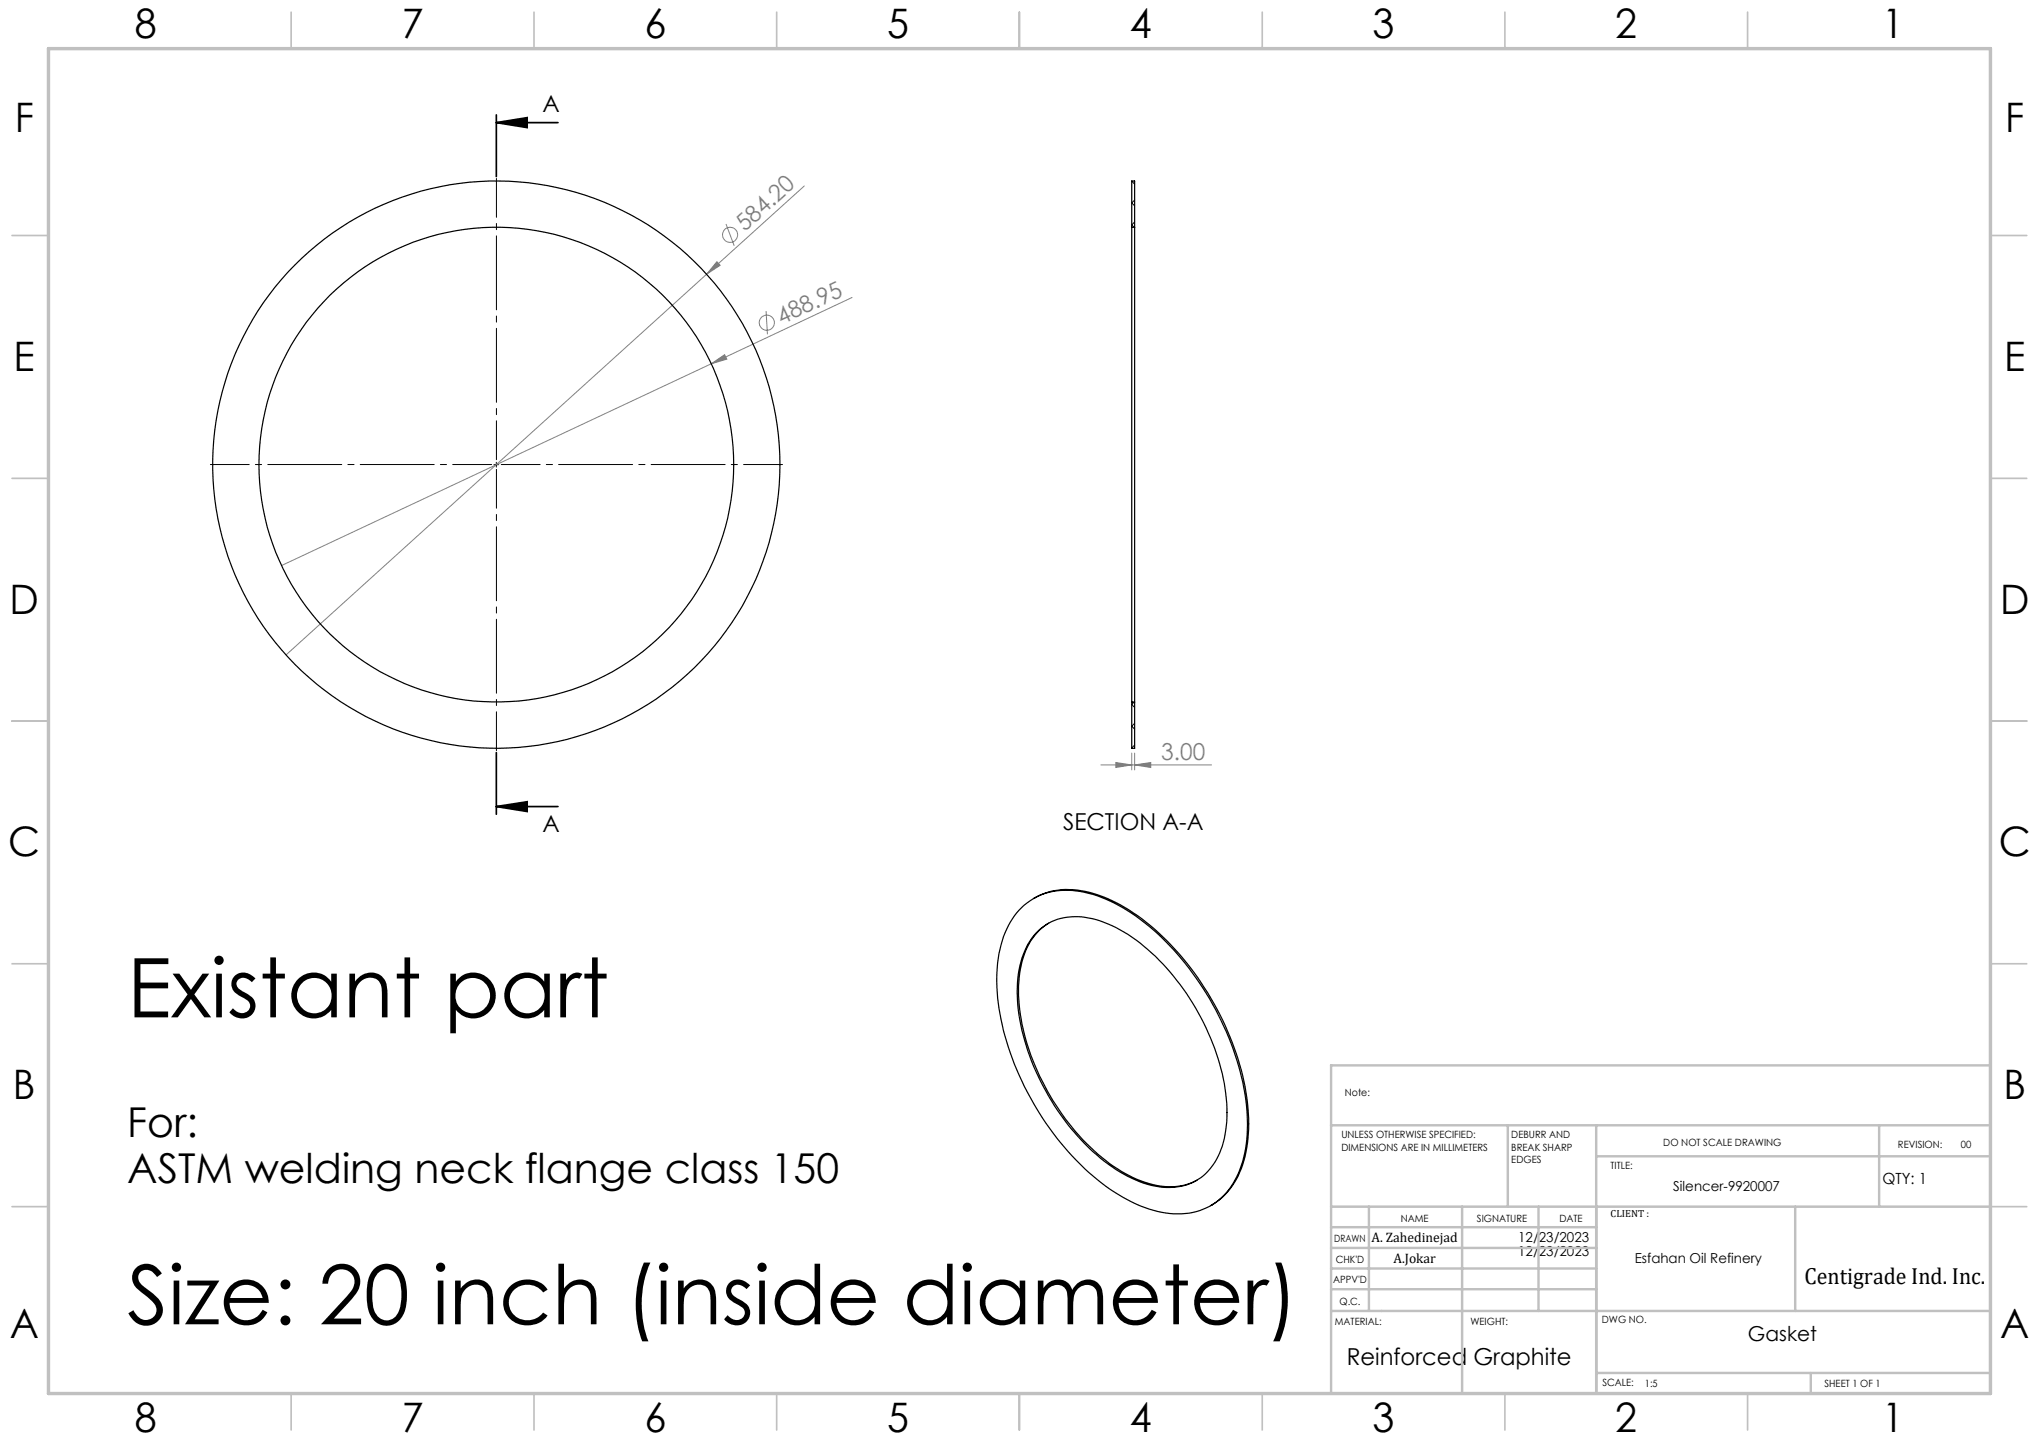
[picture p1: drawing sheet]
<svg xmlns="http://www.w3.org/2000/svg" width="420mm" height="297mm" viewBox="0 0 420 297" stroke-linecap="round" stroke-linejoin="round" font-family="sans-serif">
<g fill="none" stroke="#808080" stroke-width=".21">
<path d="M165.7 38.3l-20.1 18.2M145.6 56.5l-86.7 78.4M147.7 53.9l.6 .7-2.7 1.9zM149.5 46.1l1.7 4.5M146.5 74.9l2.8-1.8 .4 .9zM146.5 74.9l-88.5 41.6M157.8 64.1l.3 4.8M175.5 61.3l-29 13.6M226.8 157.5h22.8M229.8 157.1l3.3 .4-3.3 .6zM233.1 155.1v3.5M233.7 157.5l3.3-.4v1z"/>
<path d="M233.7 155.1v3.5"/>
<circle cx="150.4" cy="48.4" r="1.55"/>
<circle cx="158" cy="66.5" r="1.56"/>
</g>
<path d="M102.2 25.3h12.7M102.2 23.7v12.7M102.2 25.3l6.4-1.1v2.1zM102.2 155v12.7M102.2 166.1h12.7M102.2 166.1l6.4-1v2z" fill="none" stroke="#000" stroke-width=".35"/>
<path d="M101.3 95.7h-58M102.3 94.7v-57.9M102.3 96.7v57.9M103.3 95.7h57.9" fill="none" stroke="#000" stroke-width=".21" stroke-dasharray="15.2 1.3 1.3 1.3" stroke-dashoffset="7.2"/>
<path d="M101.7 95.7h1M102.2 95.2v1" fill="none" stroke="#000" stroke-width=".21"/>
<g fill="none" stroke="#c0c0c0" stroke-width=".35">
<path d="M60 2.5v7.5M110 2.5v7.5M160 2.5v7.5M210 2.5v7.5M260 2.5v7.5M310 2.5v7.5M360 2.5v7.5M2.5 48.5h7.5M410 48.5h7.5M2.5 98.5h7.5M410 98.5h7.5M2.5 148.5h7.5"/>
<path d="M410 148.5h7.5M2.5 198.5h7.5M410 198.5h7.5M2.5 248.5h7.5M410 248.5h7.5M60 287v7.5M110 287v7.5M160 287v7.5M210 287v7.5M260 287v7.5M310 287v7.5M360 287v7.5"/>
</g>
<g fill="none" stroke="#c0c0c0" stroke-width=".5">
<path d="M410 219.4h-135.8v67.4M274.2 231.8h135.8M310.6 231.8v16.7M328.8 231.8v55.2M328.8 238.2h81.2M387.1 231.8v16.7M274.2 248.5h135.8M274.2 257h54.6M274.2 252.8h54.6M282 248.5v21.5M301.2 248.5v38.3M316.9 248.5v21.5"/>
<path d="M369.8 248.5v21.5M274.2 265.5h54.6M274.2 261.3h54.6M274.2 270h135.8M328.8 282.8h81.2M373 282.8v4.2"/>
</g>
<path d="M10 10h400v277h-400z" fill="none" stroke="#c0c0c0" stroke-width=".7"/>
<path d="M102.2 25.3l6.4-1.1v2.1zM102.2 166.1l6.4-1v2z" fill="#000"/>
<g fill="#808080">
<path d="M146.5 74.9l2.8-1.8 .4 .9z"/>
<path d="M147.7 53.9l.6 .7-2.7 1.9z"/>
<path d="M233.7 157.5l3.3-.4v1zM229.8 157.1l3.3 .4-3.3 .6z"/>
</g>
<g fill="none" stroke="#000" stroke-width=".25">
<path d="M233.1 46.8v97.8M233.1 46.8v-9.5h.6v9.5M233.1 46.8h.6M233.7 46.8v97.8M233.1 144.6v9.5h.6v-9.5M233.1 144.6h.6M210.5 186.9a13.9 13.9 0 0 1 13.8-2.9 37.7 37.7 0 0 1 17.5 11.7 60 60 0 0 1 14.9 31.6 26.6 26.6 0 0 1-2.3 15.8 13.1 13.1 0 0 1-14.3 6.7 32.8 32.8 0 0 1-16.7-9.1 59.9 59.9 0 0 1-17.8-34.1 27.3 27.3 0 0 1 2.1-16l1.3-2zM212.9 185.1a15.2 15.2 0 0 1 12.5-1 38.9 38.9 0 0 1 16.6 11.4 58.5 58.5 0 0 1 15.1 32.8 26 26 0 0 1-2.5 14.7 13.4 13.4 0 0 1-5.2 5.3M213.4 192.2a11.6 11.6 0 0 1 11.7-3 30 30 0 0 1 13.6 8.5 49.1 49.1 0 0 1 14 29.6 19.3 19.3 0 0 1-3.4 13.3 11 11 0 0 1-11.3 3.7 28.9 28.9 0 0 1-14.5-8.6 49.8 49.8 0 0 1-13.8-28.6 20.6 20.6 0 0 1 2.8-13.8zM216 190.1a13 13 0 0 0-5.8 9.5 36.3 36.3 0 0 0 3 19.8 47.3 47.3 0 0 0 17.8 21.9 18.2 18.2 0 0 0 12.3 2.9l2-.5 1.3-.6"/>
<circle cx="102.2" cy="95.7" r="48.9"/>
<circle cx="102.2" cy="95.7" r="58.4"/>
</g>
<path d="M233.2 37.3l.5 .6M233.7 41.2l-.6 .6 .6 .6M233.7 45.7l-.6 .6 .5 .5M233.6 144.6l-.5 .5 .6 .6M233.7 149l-.6 .6 .6 .6M233.7 153.5l-.5 .6" fill="none" stroke="#000" stroke-width=".21"/>
<g font-size="16.9">
<text x="26.2" y="209.5">Existant part</text>
<text x="26.2" y="272.8">Size: 20 inch (inside diameter)</text>
</g>
<g font-size="8.5">
<text x="26.2" y="234.2">For:</text>
<text x="26.2" y="243.7">ASTM welding neck flange class 150</text>
</g>
<g font-size="8.4">
<text x="27.7" y="7.9">8</text>
<text x="82.7" y="7.9">7</text>
<text x="132.7" y="7.9">6</text>
<text x="182.7" y="7.9">5</text>
<text x="232.7" y="7.9">4</text>
<text x="282.7" y="7.9">3</text>
<text x="332.7" y="7.9">2</text>
<text x="387.7" y="7.9">1</text>
<text x="3" y="27.1">F</text>
<text x="413" y="27.1">F</text>
<text x="2.8" y="76.4">E</text>
<text x="412.8" y="76.4">E</text>
<text x="2" y="126.4">D</text>
<text x="412" y="126.4">D</text>
<text x="1.7" y="176.4">C</text>
<text x="411.7" y="176.4">C</text>
<text x="2.7" y="226.4">B</text>
<text x="412.7" y="226.4">B</text>
<text x="2" y="275.6">A</text>
<text x="412" y="275.6">A</text>
<text x="27.7" y="294.9">8</text>
<text x="82.7" y="294.9">7</text>
<text x="132.7" y="294.9">6</text>
<text x="182.7" y="294.9">5</text>
<text x="232.7" y="294.9">4</text>
<text x="282.7" y="294.9">3</text>
<text x="332.7" y="294.9">2</text>
<text x="387.7" y="294.9">1</text>
</g>
<g font-size="4.8">
<text x="111.7" y="23">A</text>
<text x="111.7" y="171.4">A</text>
<text x="219" y="171">SECTION A-A</text>
<text x="371.7" y="264.5">Centigrade Ind. Inc.</text>
<text x="277.4" y="281.1">Reinforced Graphite</text>
</g>
<g font-size="4.8" fill="#808080">
<text x="153.4" y="47.9" transform="rotate(-42 153.4 47.9)">584.20</text>
<text x="161" y="66.8" transform="rotate(-25 161 66.8)">488.95</text>
<text x="239.2" y="156.5">3.00</text>
</g>
<text font-size="4.2" x="360.1" y="276.1">Gasket</text>
<text font-size="3.2" x="387.7" y="243.9">QTY: 1</text>
<g font-size="2.8">
<text x="344.7" y="245.3">Silencer-9920007</text>
<text x="282.5" y="255.9">A. Zahedinejad</text>
<text x="312.7" y="255.9">12/23/2023</text>
<text x="287" y="260.1">A.Jokar</text>
<text x="312.7" y="258.7">12/23/2023</text>
<text x="336.7" y="260.1">Esfahan Oil Refinery</text>
</g>
<g font-size="2.1">
<text x="277" y="225.8">Note:</text>
<text x="276.3" y="234.5">UNLESS OTHERWISE SPECIFIED:</text>
<text x="276.3" y="237">DIMENSIONS ARE IN MILLIMETERS</text>
<text x="311.3" y="234.5">DEBURR AND</text>
<text x="311.3" y="237">BREAK SHARP</text>
<text x="311.3" y="239.5">EDGES</text>
<text x="342.6" y="235.9">DO NOT SCALE DRAWING</text>
<text x="391" y="236.5">REVISION:</text>
<text x="403.9" y="236.5">00</text>
<text x="331.8" y="240.8">TITLE:</text>
<text x="288.5" y="251.7">NAME</text>
<text x="304.2" y="251.7">SIGNATURE</text>
<text x="321.2" y="251.7">DATE</text>
<text x="331.8" y="250.7">CLIENT :</text>
<text x="274.8" y="255.8">DRAWN</text>
<text x="275.1" y="260.1">CHK'D</text>
<text x="274.6" y="264.2">APPV'D</text>
<text x="275.9" y="268.7">Q.C.</text>
<text x="275" y="273">MATERIAL:</text>
<text x="302.9" y="273">WEIGHT:</text>
<text x="330" y="272.5">DWG NO.</text>
<text x="330.1" y="285.6">SCALE:</text>
<text x="338.8" y="285.6">1:5</text>
<text x="375.8" y="285.6">SHEET 1 OF 1</text>
</g>
</svg>
